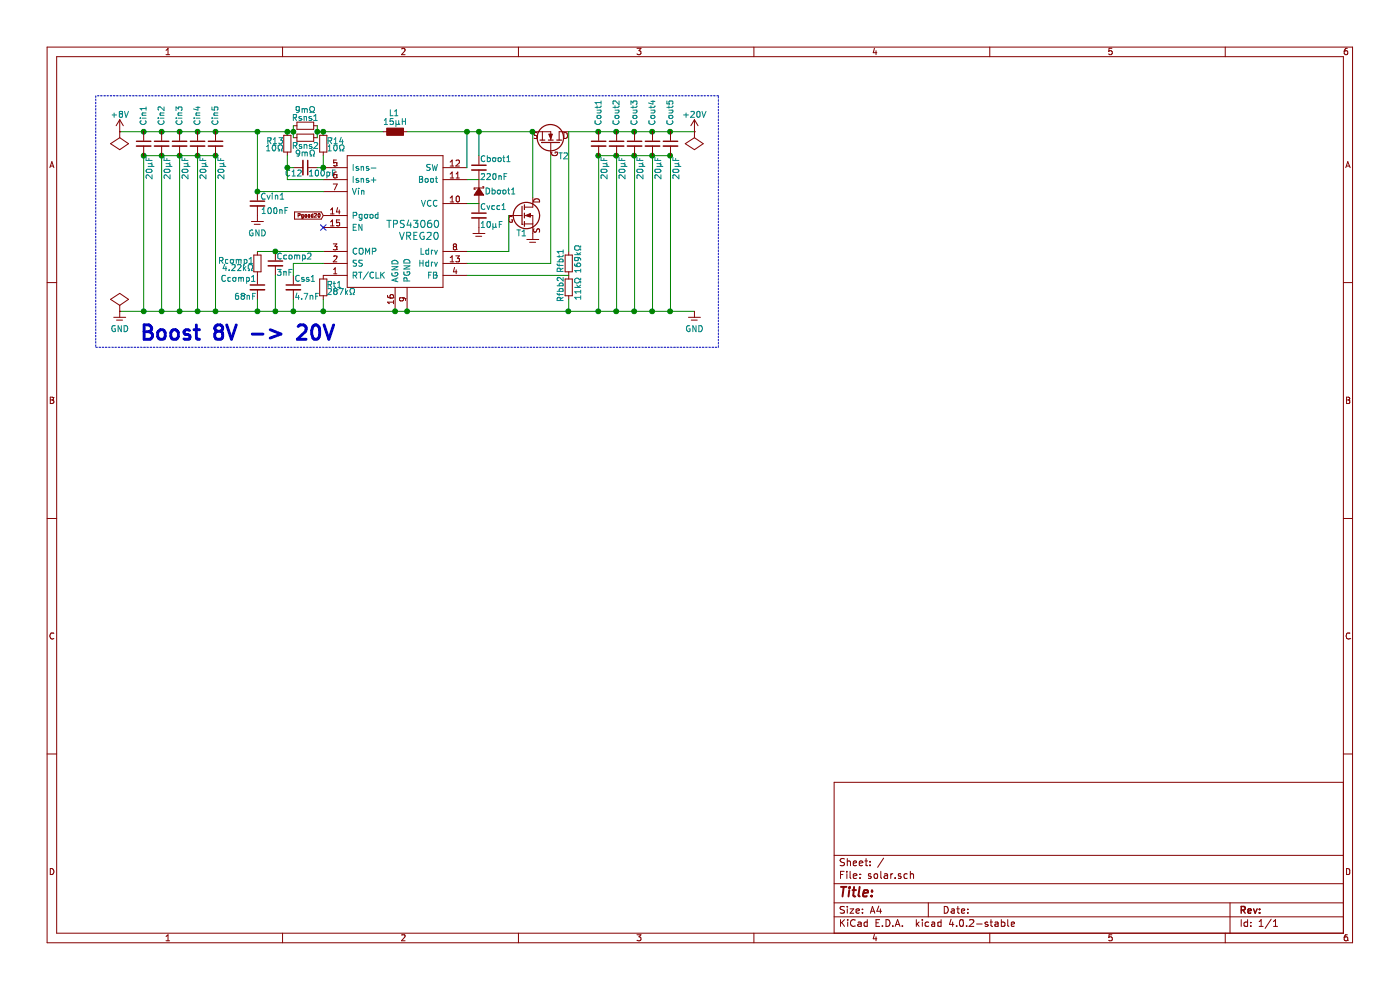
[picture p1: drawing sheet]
EESchema Schematic File Version 2
LIBS:mox
LIBS:power
LIBS:device
LIBS:transistors
LIBS:conn
LIBS:linear
LIBS:regul
LIBS:74xx
LIBS:cmos4000
LIBS:adc-dac
LIBS:memory
LIBS:xilinx
LIBS:microcontrollers
LIBS:dsp
LIBS:microchip
LIBS:analog_switches
LIBS:motorola
LIBS:texas
LIBS:intel
LIBS:audio
LIBS:interface
LIBS:digital-audio
LIBS:philips
LIBS:display
LIBS:cypress
LIBS:siliconi
LIBS:opto
LIBS:atmel
LIBS:contrib
LIBS:valves
LIBS:solar-cache
EELAYER 25 0
EELAYER END
$Descr A4 11693 8268
encoding utf-8
Sheet 1 1
Title ""
Date ""
Rev ""
Comp ""
Comment1 ""
Comment2 ""
Comment3 ""
Comment4 ""
$EndDescr
$Comp
L TPS43060 VREG20
U 1 1
P 3400 1800
F 0 "VREG20" H 3500 1625 60  0000 C CNN
F 1 "TPS43060" H 3450 1725 60  0000 C CNN
F 2 "mox:QFN-16-1EP_3x3mm_Pitch0.5mm" H 3200 1800 60  0001 C CNN
F 3 "" H 3200 1800 60  0000 C CNN
	1    3400 1800
	1    0    0    -1  
$EndComp
$Comp
L R Rsns1
U 1 1
P 2550 1050
F 0 "Rsns1" V 2620 940 50  0000 L CNN
F 1 "9mΩ" V 2685 965 50  0000 L CNN
F 2 "mox:R_1206_HandSoldering" H 2550 1050 50  0001 C CNN
F 3 "" H 2550 1050 50  0000 C CNN
F 4 "1W" H 2550 1050 60  0001 C CNN "P"
	1    2550 1050
	0    -1   -1   0   
$EndComp
$Comp
L R Rsns2
U 1 1
P 2550 1150
F 0 "Rsns2" V 2620 1040 50  0000 L CNN
F 1 "9mΩ" V 2685 1065 50  0000 L CNN
F 2 "mox:R_1206_HandSoldering" H 2550 1150 50  0001 C CNN
F 3 "" H 2550 1150 50  0000 C CNN
F 4 "1W" H 2550 1150 60  0001 C CNN "P"
	1    2550 1150
	0    1    1    0   
$EndComp
$Comp
L R R13
U 1 1
P 2400 1200
F 0 "R13" H 2430 1220 50  0000 L CNN
F 1 "10Ω" H 2430 1160 50  0000 L CNN
F 2 "mox:R_0603_HandSoldering" H 2400 1200 50  0001 C CNN
F 3 "" H 2400 1200 50  0000 C CNN
F 4 "125mW" H 2400 1200 60  0001 C CNN "P"
	1    2400 1200
	-1   0    0    -1  
$EndComp
$Comp
L R R14
U 1 1
P 2700 1200
F 0 "R14" H 2730 1220 50  0000 L CNN
F 1 "10Ω" H 2730 1160 50  0000 L CNN
F 2 "mox:R_0603_HandSoldering" H 2700 1200 50  0001 C CNN
F 3 "" H 2700 1200 50  0000 C CNN
F 4 "125mW" H 2700 1200 60  0001 C CNN "P"
	1    2700 1200
	1    0    0    -1  
$EndComp
$Comp
L C C12
U 1 1
P 2550 1400
F 0 "C12" V 2600 1230 50  0000 L CNN
F 1 "100pF" V 2600 1425 50  0000 L CNN
F 2 "mox:C_0603_HandSoldering" H 2550 1400 50  0001 C CNN
F 3 "" H 2550 1400 50  0000 C CNN
F 4 "119mΩ" H 2550 1400 60  0001 C CNN "R"
	1    2550 1400
	0    1    1    0   
$EndComp
$Comp
L C Cvin1
U 1 1
P 2150 1700
F 0 "Cvin1" H 2175 1755 50  0000 L CNN
F 1 "100nF" H 2180 1635 50  0000 L CNN
F 2 "mox:C_0603_HandSoldering" H 2150 1700 50  0001 C CNN
F 3 "" H 2150 1700 50  0000 C CNN
F 4 "280mΩ" H 2150 1700 60  0001 C CNN "R"
	1    2150 1700
	1    0    0    -1  
$EndComp
$Comp
L L L1
U 1 1
P 3300 1100
F 0 "L1" V 3460 1065 50  0000 L CNN
F 1 "15µH" V 3385 1000 50  0000 L CNN
F 2 "mox:Coilcraft_SER2900_Series" H 3300 1100 50  0001 C CNN
F 3 "" H 3300 1100 50  0000 C CNN
F 4 "1.9mΩ" H 3300 1100 60  0001 C CNN "R"
	1    3300 1100
	0    -1   -1   0   
$EndComp
$Comp
L R Rt1
U 1 1
P 2700 2400
F 0 "Rt1" H 2730 2420 50  0000 L CNN
F 1 "287kΩ" H 2730 2360 50  0000 L CNN
F 2 "mox:R_0603_HandSoldering" H 2700 2400 50  0001 C CNN
F 3 "" H 2700 2400 50  0000 C CNN
F 4 "125mW" H 2700 2400 60  0001 C CNN "P"
	1    2700 2400
	1    0    0    -1  
$EndComp
$Comp
L R Rcomp1
U 1 1
P 2150 2200
F 0 "Rcomp1" H 2180 2220 50  0000 L CNN
F 1 "4.22kΩ" H 2180 2160 50  0000 L CNN
F 2 "mox:R_0603_HandSoldering" H 2150 2200 50  0001 C CNN
F 3 "" H 2150 2200 50  0000 C CNN
F 4 "125mW" H 2150 2200 60  0001 C CNN "P"
	1    2150 2200
	-1   0    0    -1  
$EndComp
$Comp
L C Ccomp1
U 1 1
P 2150 2400
F 0 "Ccomp1" H 2160 2470 50  0000 L CNN
F 1 "68nF" H 2160 2320 50  0000 L CNN
F 2 "mox:C_0603_HandSoldering" H 2150 2400 50  0001 C CNN
F 3 "" H 2150 2400 50  0000 C CNN
	1    2150 2400
	-1   0    0    -1  
$EndComp
$Comp
L C Css1
U 1 1
P 2450 2400
F 0 "Css1" H 2460 2470 50  0000 L CNN
F 1 "4.7nF" H 2460 2320 50  0000 L CNN
F 2 "mox:C_0603_HandSoldering" H 2450 2400 50  0001 C CNN
F 3 "" H 2450 2400 50  0000 C CNN
F 4 "600mΩ" H 2450 2400 60  0001 C CNN "R"
	1    2450 2400
	1    0    0    -1  
$EndComp
$Comp
L C Ccomp2
U 1 1
P 2300 2200
F 0 "Ccomp2" H 2310 2255 50  0000 L CNN
F 1 "3nF" H 2310 2120 50  0000 L CNN
F 2 "mox:C_0603_HandSoldering" H 2300 2200 50  0001 C CNN
F 3 "" H 2300 2200 50  0000 C CNN
	1    2300 2200
	1    0    0    -1  
$EndComp
$Comp
L C Cboot1
U 1 1
P 4000 1400
F 0 "Cboot1" H 4010 1470 50  0000 L CNN
F 1 "220nF" H 4010 1320 50  0000 L CNN
F 2 "mox:C_0603_HandSoldering" H 4000 1400 50  0001 C CNN
F 3 "" H 4000 1400 50  0000 C CNN
F 4 "16mΩ" H 4000 1400 60  0001 C CNN "R"
	1    4000 1400
	1    0    0    -1  
$EndComp
$Comp
L D_Schottky Dboot1
U 1 1
P 4000 1600
F 0 "Dboot1" V 4000 1650 50  0000 L CNN
F 1 "MBRS2040LT3G" H 3800 1520 50  0001 L CNN
F 2 "mox:SMB_Handsoldering" V 4000 1600 50  0001 C CNN
F 3 "" V 4000 1600 50  0000 C CNN
	1    4000 1600
	0    1    1    0   
$EndComp
$Comp
L C Cvcc1
U 1 1
P 4000 1800
F 0 "Cvcc1" H 4010 1870 50  0000 L CNN
F 1 "10µF" H 4010 1720 50  0000 L CNN
F 2 "mox:C_0805_HandSoldering" H 4000 1800 50  0001 C CNN
F 3 "" H 4000 1800 50  0000 C CNN
F 4 "3.636mΩ" H 4000 1800 60  0001 C CNN "R"
	1    4000 1800
	1    0    0    -1  
$EndComp
$Comp
L GND #PWR01
U 1 1
P 4000 1900
F 0 "#PWR01" H 4000 1650 50  0001 C CNN
F 1 "GND" H 4000 1750 50  0001 C CNN
F 2 "" H 4000 1900 50  0000 C CNN
F 3 "" H 4000 1900 50  0000 C CNN
	1    4000 1900
	1    0    0    -1  
$EndComp
$Comp
L T_NMOS T1
U 1 1
P 4350 1800
F 0 "T1" H 4400 1650 50  0000 R CNN
F 1 "CSD17506Q5A" H 4850 1750 50  0001 R CNN
F 2 "mox:VSONP8" H 4550 1900 50  0001 C CNN
F 3 "" H 4350 1800 50  0000 C CNN
	1    4350 1800
	1    0    0    -1  
$EndComp
$Comp
L T_NMOS T2
U 1 1
P 4600 1200
F 0 "T2" V 4500 1350 50  0000 R CNN
F 1 "CSD17577Q5A" H 5100 1150 50  0001 R CNN
F 2 "mox:VSONP8" H 4800 1300 50  0001 C CNN
F 3 "" H 4600 1200 50  0000 C CNN
	1    4600 1200
	0    1    -1   0   
$EndComp
$Comp
L GND #PWR02
U 1 1
P 4450 1950
F 0 "#PWR02" H 4450 1700 50  0001 C CNN
F 1 "GND" H 4450 1800 50  0001 C CNN
F 2 "" H 4450 1950 50  0000 C CNN
F 3 "" H 4450 1950 50  0000 C CNN
	1    4450 1950
	1    0    0    -1  
$EndComp
$Comp
L R Rfbt1
U 1 1
P 4750 2200
F 0 "Rfbt1" V 4685 2120 50  0000 L CNN
F 1 "169kΩ" V 4830 2115 50  0000 L CNN
F 2 "mox:R_0603_HandSoldering" H 4750 2200 50  0001 C CNN
F 3 "" H 4750 2200 50  0000 C CNN
F 4 "63mW" H 4750 2200 60  0001 C CNN "P"
	1    4750 2200
	1    0    0    -1  
$EndComp
$Comp
L R Rfbb2
U 1 1
P 4750 2400
F 0 "Rfbb2" V 4685 2275 50  0000 L CNN
F 1 "11kΩ" V 4830 2290 50  0000 L CNN
F 2 "mox:R_0603_HandSoldering" H 4750 2400 50  0001 C CNN
F 3 "" H 4750 2400 50  0000 C CNN
F 4 "63mW" H 4750 2400 60  0001 C CNN "P"
	1    4750 2400
	1    0    0    -1  
$EndComp
Connection ~ 1350 1100
Connection ~ 1500 1100
Connection ~ 1650 1100
Wire Wire Line
	1200 1300 1800 1300
Connection ~ 1650 1300
Connection ~ 1500 1300
Connection ~ 1350 1300
Wire Wire Line
	2450 1050 2450 1150
Wire Wire Line
	2650 1050 2650 1150
Connection ~ 2450 1100
Connection ~ 2650 1100
Wire Wire Line
	2400 1300 2400 1500
Wire Wire Line
	2400 1400 2450 1400
Wire Wire Line
	2700 1300 2700 1400
Connection ~ 2400 1400
Connection ~ 2700 1400
Connection ~ 2400 1100
Connection ~ 2700 1100
Wire Wire Line
	2700 2200 2450 2200
Wire Wire Line
	2450 2200 2450 2300
Wire Wire Line
	2150 2100 2700 2100
Connection ~ 2300 2100
Wire Wire Line
	2700 2600 2700 2500
Connection ~ 3300 2600
Wire Wire Line
	2450 2600 2450 2500
Connection ~ 2700 2600
Wire Wire Line
	2150 2600 2150 2500
Connection ~ 2450 2600
Connection ~ 1800 1100
Wire Wire Line
	1800 1300 1800 2600
Connection ~ 2150 2600
Wire Wire Line
	1650 2600 1650 1300
Connection ~ 1800 2600
Wire Wire Line
	1500 2600 1500 1300
Connection ~ 1650 2600
Wire Wire Line
	1350 2600 1350 1300
Connection ~ 1500 2600
Wire Wire Line
	1200 1300 1200 2600
Connection ~ 1350 2600
Connection ~ 1200 1300
Connection ~ 1800 1300
Wire Wire Line
	3400 1100 4450 1100
Wire Wire Line
	3900 1100 3900 1400
Wire Wire Line
	3900 1500 4000 1500
Wire Wire Line
	4000 1100 4000 1300
Connection ~ 3900 1100
Wire Wire Line
	3900 1700 4000 1700
Wire Wire Line
	4450 1100 4450 1650
Connection ~ 4000 1100
Connection ~ 4450 1100
Wire Wire Line
	3900 2100 4250 2100
Wire Wire Line
	4250 2100 4250 1800
Wire Wire Line
	3900 2200 4600 2200
Wire Wire Line
	4600 2200 4600 1300
Wire Wire Line
	3900 2300 4750 2300
Wire Wire Line
	4750 1100 4750 2100
Wire Wire Line
	4750 2600 4750 2500
Connection ~ 3400 2600
Wire Wire Line
	4750 1100 5800 1100
Connection ~ 5000 1100
Connection ~ 5150 1100
Wire Wire Line
	5000 1300 5600 1300
Connection ~ 5150 1300
Wire Wire Line
	5000 2600 5000 1300
Connection ~ 4750 2600
Wire Wire Line
	5150 2600 5150 1300
Connection ~ 5000 2600
Wire Wire Line
	5300 2600 5300 1300
Connection ~ 5150 2600
Wire Wire Line
	2700 1400 2650 1400
Wire Wire Line
	2400 1500 2700 1500
Wire Wire Line
	2650 1100 3200 1100
Wire Wire Line
	1000 1100 2450 1100
Wire Wire Line
	1000 2600 5800 2600
Connection ~ 1200 1100
Connection ~ 1200 2600
$Comp
L +20V #PWR03
U 1 1
P 5800 1100
F 0 "#PWR03" H 5800 950 50  0001 C CNN
F 1 "+20V" H 5800 1240 50  0000 C CNN
F 2 "" H 5800 1100 50  0000 C CNN
F 3 "" H 5800 1100 50  0000 C CNN
	1    5800 1100
	1    0    0    -1  
$EndComp
Connection ~ 5300 1100
$Comp
L GND #PWR04
U 1 1
P 5800 2600
F 0 "#PWR04" H 5800 2350 50  0001 C CNN
F 1 "GND" H 5800 2450 50  0000 C CNN
F 2 "" H 5800 2600 50  0000 C CNN
F 3 "" H 5800 2600 50  0000 C CNN
	1    5800 2600
	1    0    0    -1  
$EndComp
Connection ~ 5300 2600
$Comp
L GND #PWR05
U 1 1
P 1000 2600
F 0 "#PWR05" H 1000 2350 50  0001 C CNN
F 1 "GND" H 1000 2450 50  0000 C CNN
F 2 "" H 1000 2600 50  0000 C CNN
F 3 "" H 1000 2600 50  0000 C CNN
	1    1000 2600
	1    0    0    -1  
$EndComp
$Comp
L +8V #PWR06
U 1 1
P 1000 1100
F 0 "#PWR06" H 1000 950 50  0001 C CNN
F 1 "+8V" H 1000 1240 50  0000 C CNN
F 2 "" H 1000 1100 50  0000 C CNN
F 3 "" H 1000 1100 50  0000 C CNN
	1    1000 1100
	1    0    0    -1  
$EndComp
NoConn ~ 2700 1900
Text Notes 1175 2850 0    120  ~ 24
Boost 8V -> 20V
$Comp
L PWR_FLAG #FLG8v07
U 1 1
P 1000 1100
F 0 "#FLG8v07" H 1000 1195 50  0001 C CNN
F 1 "PWR_FLAG" H 1000 1280 50  0001 C CNN
F 2 "" H 1000 1100 50  0000 C CNN
F 3 "" H 1000 1100 50  0000 C CNN
	1    1000 1100
	-1   0    0    1   
$EndComp
$Comp
L PWR_FLAG #FLG08
U 1 1
P 1000 2600
F 0 "#FLG08" H 1000 2695 50  0001 C CNN
F 1 "PWR_FLAG" H 1000 2780 50  0001 C CNN
F 2 "" H 1000 2600 50  0000 C CNN
F 3 "" H 1000 2600 50  0000 C CNN
	1    1000 2600
	1    0    0    -1  
$EndComp
$Comp
L PWR_FLAG #FLG09
U 1 1
P 5800 1100
F 0 "#FLG09" H 5800 1195 50  0001 C CNN
F 1 "PWR_FLAG" H 5800 1280 50  0001 C CNN
F 2 "" H 5800 1100 50  0000 C CNN
F 3 "" H 5800 1100 50  0000 C CNN
	1    5800 1100
	-1   0    0    1   
$EndComp
$Comp
L GND #PWR010
U 1 1
P 2150 1800
F 0 "#PWR010" H 2150 1550 50  0001 C CNN
F 1 "GND" H 2150 1650 50  0000 C CNN
F 2 "" H 2150 1800 50  0000 C CNN
F 3 "" H 2150 1800 50  0000 C CNN
	1    2150 1800
	1    0    0    -1  
$EndComp
Wire Wire Line
	2150 1600 2700 1600
Wire Wire Line
	2300 2300 2300 2600
Connection ~ 2300 2600
Wire Wire Line
	2150 1100 2150 1600
Connection ~ 2150 1100
Connection ~ 2150 1600
Text GLabel 2700 1800 0    30   Input ~ 6
Pgood20
Connection ~ 5300 1300
Connection ~ 5450 1300
Wire Wire Line
	5450 1300 5450 2600
Connection ~ 5450 2600
Wire Wire Line
	5600 1300 5600 2600
Connection ~ 5600 2600
Connection ~ 5600 1300
Connection ~ 5000 1300
Connection ~ 5450 1100
Connection ~ 5600 1100
$Comp
L C Cin1
U 1 1
P 1200 1200
F 0 "Cin1" V 1200 1350 50  0000 L CNN
F 1 "20µF" V 1250 900 50  0000 L CNN
F 2 "mox:C_1210_HandSoldering" H 1200 1200 50  0001 C CNN
F 3 "http://www.tme.eu/de/Document/e45476bf270793f696988c4e93ce1237/ASC_General_Purpose.pdf" H 1200 1200 50  0001 C CNN
F 4 "+-15%" V 1200 1200 60  0001 C CNN "Δ"
F 5 "Stacked 2*10µF" V 1200 1200 60  0001 C CNN "Special"
F 6 "http://www.tme.eu/de/details/1210b106k500ct/kondensatoren-mlcc-smd-1210/walsin/" V 1200 1200 60  0001 C CNN "Source"
F 7 "35V" V 1200 1200 60  0001 C CNN "U"
	1    1200 1200
	1    0    0    -1  
$EndComp
Wire Notes Line
	800  800  800  2900
Wire Notes Line
	800  2900 6000 2900
Wire Notes Line
	6000 2900 6000 800 
Wire Notes Line
	6000 800  800  800 
$Comp
L C Cin2
U 1 1
P 1350 1200
F 0 "Cin2" V 1350 1350 50  0000 L CNN
F 1 "20µF" V 1400 900 50  0000 L CNN
F 2 "mox:C_1210_HandSoldering" H 1350 1200 50  0001 C CNN
F 3 "http://www.tme.eu/de/Document/e45476bf270793f696988c4e93ce1237/ASC_General_Purpose.pdf" H 1350 1200 50  0001 C CNN
F 4 "+-15%" V 1350 1200 60  0001 C CNN "Δ"
F 5 "Stacked 2*10µF" V 1350 1200 60  0001 C CNN "Special"
F 6 "http://www.tme.eu/de/details/1210b106k500ct/kondensatoren-mlcc-smd-1210/walsin/" V 1350 1200 60  0001 C CNN "Source"
F 7 "35V" V 1350 1200 60  0001 C CNN "U"
	1    1350 1200
	1    0    0    -1  
$EndComp
$Comp
L C Cin3
U 1 1
P 1500 1200
F 0 "Cin3" V 1500 1350 50  0000 L CNN
F 1 "20µF" V 1550 900 50  0000 L CNN
F 2 "mox:C_1210_HandSoldering" H 1500 1200 50  0001 C CNN
F 3 "http://www.tme.eu/de/Document/e45476bf270793f696988c4e93ce1237/ASC_General_Purpose.pdf" H 1500 1200 50  0001 C CNN
F 4 "+-15%" V 1500 1200 60  0001 C CNN "Δ"
F 5 "Stacked 2*10µF" V 1500 1200 60  0001 C CNN "Special"
F 6 "http://www.tme.eu/de/details/1210b106k500ct/kondensatoren-mlcc-smd-1210/walsin/" V 1500 1200 60  0001 C CNN "Source"
F 7 "35V" V 1500 1200 60  0001 C CNN "U"
	1    1500 1200
	1    0    0    -1  
$EndComp
$Comp
L C Cin4
U 1 1
P 1650 1200
F 0 "Cin4" V 1650 1350 50  0000 L CNN
F 1 "20µF" V 1700 900 50  0000 L CNN
F 2 "mox:C_1210_HandSoldering" H 1650 1200 50  0001 C CNN
F 3 "http://www.tme.eu/de/Document/e45476bf270793f696988c4e93ce1237/ASC_General_Purpose.pdf" H 1650 1200 50  0001 C CNN
F 4 "+-15%" V 1650 1200 60  0001 C CNN "Δ"
F 5 "Stacked 2*10µF" V 1650 1200 60  0001 C CNN "Special"
F 6 "http://www.tme.eu/de/details/1210b106k500ct/kondensatoren-mlcc-smd-1210/walsin/" V 1650 1200 60  0001 C CNN "Source"
F 7 "35V" V 1650 1200 60  0001 C CNN "U"
	1    1650 1200
	1    0    0    -1  
$EndComp
$Comp
L C Cin5
U 1 1
P 1800 1200
F 0 "Cin5" V 1800 1350 50  0000 L CNN
F 1 "20µF" V 1850 900 50  0000 L CNN
F 2 "mox:C_1210_HandSoldering" H 1800 1200 50  0001 C CNN
F 3 "http://www.tme.eu/de/Document/e45476bf270793f696988c4e93ce1237/ASC_General_Purpose.pdf" H 1800 1200 50  0001 C CNN
F 4 "+-15%" V 1800 1200 60  0001 C CNN "Δ"
F 5 "Stacked 2*10µF" V 1800 1200 60  0001 C CNN "Special"
F 6 "http://www.tme.eu/de/details/1210b106k500ct/kondensatoren-mlcc-smd-1210/walsin/" V 1800 1200 60  0001 C CNN "Source"
F 7 "35V" V 1800 1200 60  0001 C CNN "U"
	1    1800 1200
	1    0    0    -1  
$EndComp
$Comp
L C Cout1
U 1 1
P 5000 1200
F 0 "Cout1" V 5000 1350 50  0000 L CNN
F 1 "20µF" V 5050 900 50  0000 L CNN
F 2 "mox:C_1210_HandSoldering" H 5000 1200 50  0001 C CNN
F 3 "http://www.tme.eu/de/Document/e45476bf270793f696988c4e93ce1237/ASC_General_Purpose.pdf" H 5000 1200 50  0001 C CNN
F 4 "+-15%" V 5000 1200 60  0001 C CNN "Δ"
F 5 "Stacked 2*10µF" V 5000 1200 60  0001 C CNN "Special"
F 6 "http://www.tme.eu/de/details/1210b106k500ct/kondensatoren-mlcc-smd-1210/walsin/" V 5000 1200 60  0001 C CNN "Source"
F 7 "35V" V 5000 1200 60  0001 C CNN "U"
	1    5000 1200
	1    0    0    -1  
$EndComp
$Comp
L C Cout2
U 1 1
P 5150 1200
F 0 "Cout2" V 5150 1350 50  0000 L CNN
F 1 "20µF" V 5200 900 50  0000 L CNN
F 2 "mox:C_1210_HandSoldering" H 5150 1200 50  0001 C CNN
F 3 "http://www.tme.eu/de/Document/e45476bf270793f696988c4e93ce1237/ASC_General_Purpose.pdf" H 5150 1200 50  0001 C CNN
F 4 "+-15%" V 5150 1200 60  0001 C CNN "Δ"
F 5 "Stacked 2*10µF" V 5150 1200 60  0001 C CNN "Special"
F 6 "http://www.tme.eu/de/details/1210b106k500ct/kondensatoren-mlcc-smd-1210/walsin/" V 5150 1200 60  0001 C CNN "Source"
F 7 "35V" V 5150 1200 60  0001 C CNN "U"
	1    5150 1200
	1    0    0    -1  
$EndComp
$Comp
L C Cout3
U 1 1
P 5300 1200
F 0 "Cout3" V 5300 1350 50  0000 L CNN
F 1 "20µF" V 5350 900 50  0000 L CNN
F 2 "mox:C_1210_HandSoldering" H 5300 1200 50  0001 C CNN
F 3 "http://www.tme.eu/de/Document/e45476bf270793f696988c4e93ce1237/ASC_General_Purpose.pdf" H 5300 1200 50  0001 C CNN
F 4 "+-15%" V 5300 1200 60  0001 C CNN "Δ"
F 5 "Stacked 2*10µF" V 5300 1200 60  0001 C CNN "Special"
F 6 "http://www.tme.eu/de/details/1210b106k500ct/kondensatoren-mlcc-smd-1210/walsin/" V 5300 1200 60  0001 C CNN "Source"
F 7 "35V" V 5300 1200 60  0001 C CNN "U"
	1    5300 1200
	1    0    0    -1  
$EndComp
$Comp
L C Cout4
U 1 1
P 5450 1200
F 0 "Cout4" V 5450 1350 50  0000 L CNN
F 1 "20µF" V 5500 900 50  0000 L CNN
F 2 "mox:C_1210_HandSoldering" H 5450 1200 50  0001 C CNN
F 3 "http://www.tme.eu/de/Document/e45476bf270793f696988c4e93ce1237/ASC_General_Purpose.pdf" H 5450 1200 50  0001 C CNN
F 4 "+-15%" V 5450 1200 60  0001 C CNN "Δ"
F 5 "Stacked 2*10µF" V 5450 1200 60  0001 C CNN "Special"
F 6 "http://www.tme.eu/de/details/1210b106k500ct/kondensatoren-mlcc-smd-1210/walsin/" V 5450 1200 60  0001 C CNN "Source"
F 7 "35V" V 5450 1200 60  0001 C CNN "U"
	1    5450 1200
	1    0    0    -1  
$EndComp
$Comp
L C Cout5
U 1 1
P 5600 1200
F 0 "Cout5" V 5600 1350 50  0000 L CNN
F 1 "20µF" V 5650 900 50  0000 L CNN
F 2 "mox:C_1210_HandSoldering" H 5600 1200 50  0001 C CNN
F 3 "http://www.tme.eu/de/Document/e45476bf270793f696988c4e93ce1237/ASC_General_Purpose.pdf" H 5600 1200 50  0001 C CNN
F 4 "+-15%" V 5600 1200 60  0001 C CNN "Δ"
F 5 "Stacked 2*10µF" V 5600 1200 60  0001 C CNN "Special"
F 6 "http://www.tme.eu/de/details/1210b106k500ct/kondensatoren-mlcc-smd-1210/walsin/" V 5600 1200 60  0001 C CNN "Source"
F 7 "35V" V 5600 1200 60  0001 C CNN "U"
	1    5600 1200
	1    0    0    -1  
$EndComp
$EndSCHEMATC
